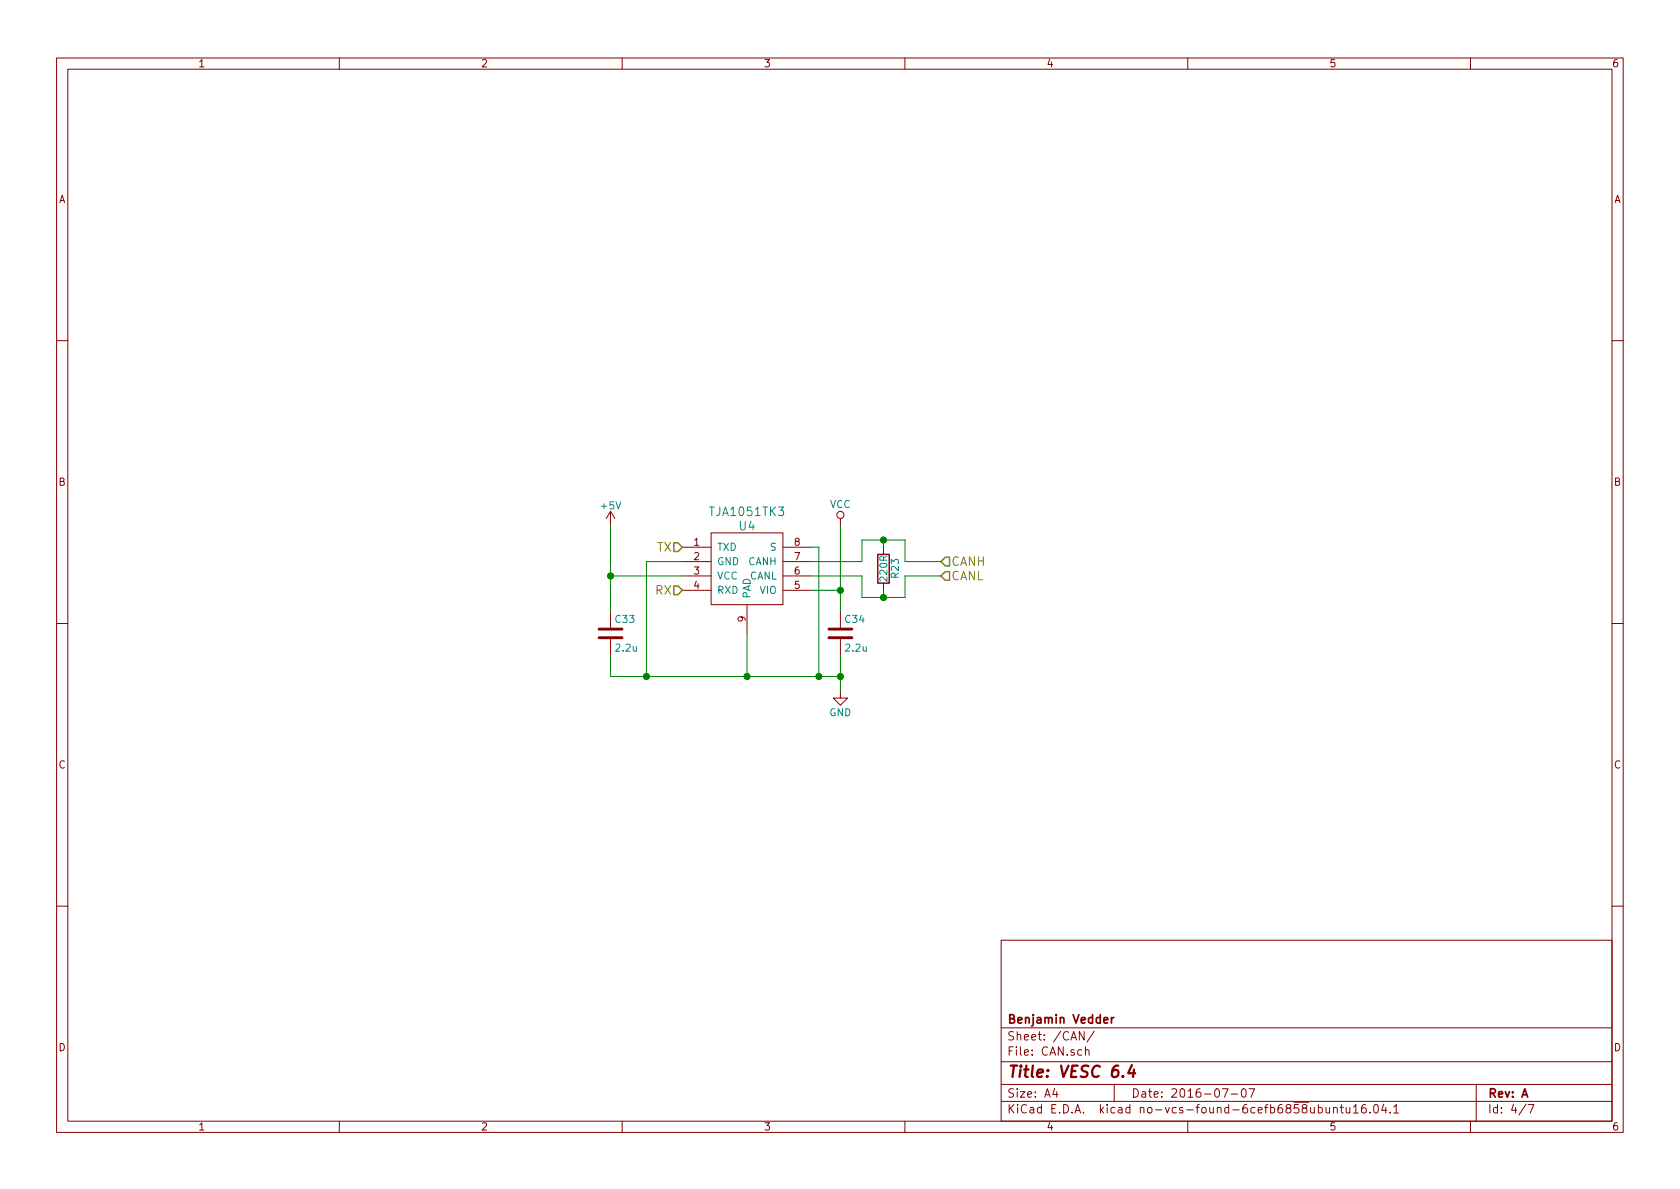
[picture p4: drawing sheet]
<svg xmlns="http://www.w3.org/2000/svg" width="297mm" height="210mm" viewBox="0 0 297 210" stroke-linecap="round" stroke-linejoin="round" font-family="sans-serif">
<g fill="none" stroke="#840000" stroke-width=".18">
<path d="M10 10.3h277v189.9h-277zM12 12.2h273v186.1h-273zM60 10.3v1.9M110 10.3v1.9M160 10.3v1.9M210 10.3v1.9M260 10.3v1.9M10 60.2h2M285 60.2h2M107.9 90.4v2.6M107.9 90.4l-.7 1.3M107.9 90.4l.8 1.3"/>
<path d="M120.6 96.8h5.1M120.6 99.3h5.1M125.7 94.2h12.7v12.7h-12.7zM138.4 96.8h5.1M138.4 99.3h5.1M148.6 91.7v1.3M156.2 96.8v1.2M10 110.3h2M107.9 108.2v2.8M107.9 113v2.8M120.6 101.8h5.1M120.6 104.4h5.1"/>
<path d="M132.1 106.9v5.1M138.4 101.8h5.1M138.4 104.4h5.1M148.6 108.2v2.8M148.6 113v2.8M156.2 103.1v1.3M285 110.3h2M148.6 122.2v1.2h1.3l-1.3 1.3-1.3-1.3h1.3M10 160.2h2M177 166.3h108v32h-108zM285 160.2h2M60 198.3v1.9"/>
<path d="M110 198.3v1.9M160 198.3v1.9M177 194.8h108M177 191.8h108M177 187.8h108M177 181.8h108M186.5 192.5l-.4 1h1M186.8 193v1M191.7 182.4v1.5l-.9-1.5v1.5M191.9 185.7h.1a.37 .37 0 0 1 .6 .1v.8M191.9 185.1v1.5M193.5 182.3l-1.3 2"/>
<path d="M197 191.8v3M210 198.3v1.9M216.1 192.5h1l-.6 1.5M217.7 193.5h1.1M219.6 192.7l.4-.2a.94 .94 0 0 1 0 1.5 .82 .82 0 0 1-.4-1.3zM220.8 192.5h1l-.6 1.5M233.1 195.9l.4-.1 .3 .3-.1 .6-.2 .1-.4-.1M233.1 195.3v1.5M234.4 195.8l.1 .9 .4 .1 .2-.1M235.1 195.8v1M235.8 196l.1-.1a.37 .37 0 0 1 .5 .1v.8M235.8 195.8v1"/>
<path d="M236.9 195.8h.6M237.2 195.3v1.3l.3 .2M238 195.8l.1 .9 .3 .1 .3-.1M238.7 195.8v1M239.3 195.8l.4-.5v1.5M239.3 196.8h.9M241.4 195.3a.62 .62 0 0 0-.7 .7l.1 .7 .2 .1 .5-.1 .1-.5-.2-.2-.4-.1-.3 .3M242.2 196.7v.1M243 195.5l.4-.2a.94 .94 0 0 1 0 1.5l-.5-.3v-.6zM244.7 195.2l-.4 1.1h.9M245 195.8v1M245.8 196.7v.1"/>
<path d="M246.4 195.8l.5-.5v1.5M246.4 196.8h.9M260 198.3v1.9M261 191.8v6.5M269.8 195.2l-1.2 2M270.2 195.3h1l-.6 1.5"/>
<circle cx="148.6" cy="91.1" r=".63"/>
</g>
<path d="M200.1 188.3l-.6 1.5h1.2M200.5 189.1l-.2 1.3" fill="none" stroke="#840000" stroke-width=".41"/>
<path d="M196.5 179.9v1M197 179.9l-.5 .3M195.2 180.4l.7-.1-.1-.3-.4-.1-.2 .2v.7h.6" fill="none" stroke="#840000" stroke-width=".3"/>
<path d="M105.9 112.8h4.1M105.9 111.2h4.1M146.6 112.8h4M146.6 111.2h4" fill="none" stroke="#840000" stroke-width=".51"/>
<path d="M119.1 96h.8l.7 .8-.7 .7h-.8zM167.1 98.5h.8v1.6h-.8l-.7-.8zM119.1 103.6h.8l.7 .8-.7 .8h-.8zM167.1 101.1h.8v1.5h-.8l-.7-.8z" fill="none" stroke="#848400" stroke-width=".25"/>
<g fill="none" stroke="#008400" stroke-width=".18">
<path d="M107.9 93v15.2M120.6 99.3h-6.3v20.3M143.5 99.3h8.9v-3.8h7.6v3.8h6.4M143.5 96.8h1.3v22.8M148.6 93v15.2M156.2 95.5v1.3M107.9 101.8h12.7M107.9 115.8v3.8h40.7M132.1 112v7.6M143.5 104.4h5.1M143.5 101.8h8.9v3.9h7.6v-3.9h6.4M148.6 115.8v6.4"/>
<path d="M156.2 104.4v1.3"/>
</g>
<path d="M155.2 98h2v5.1h-2z" fill="none" stroke="#840000" stroke-width=".25"/>
<g fill="#008400" stroke="#008400" stroke-width=".25">
<circle cx="156.2" cy="95.5" r=".51"/>
<circle cx="156.2" cy="105.7" r=".51"/>
<circle cx="114.3" cy="119.6" r=".51"/>
<circle cx="108" cy="101.8" r=".51"/>
<circle cx="148.6" cy="119.6" r=".51"/>
<circle cx="148.6" cy="104.4" r=".51"/>
<circle cx="144.8" cy="119.6" r=".51"/>
<circle cx="132.1" cy="119.6" r=".51"/>
</g>
<text font-size="2.8" fill="#840000" x="178" y="190.5">Title: VESC 6.4</text>
<g font-size="2.1" fill="#008484">
<text x="125.7" y="91.3">TJA1051TK3</text>
<text x="130.7" y="93.8">U4</text>
</g>
<g font-size="2.1" fill="#848400">
<text x="116.2" y="97.5">TX</text>
<text x="168.1" y="100.1">CANH</text>
<text x="115.9" y="105.2">RX</text>
<text x="168.1" y="102.6">CANL</text>
</g>
<g font-size="2.1" fill="#840000">
<text x="178" y="184">Sheet: /CAN/</text>
<text x="178" y="181">Benjamin Vedder</text>
<text x="178" y="186.7">File: CAN.sch</text>
<text x="178" y="196.9">KiCad E.D.A. kicad no-vcs-found-6cefb6858ubuntu16.04.1</text>
<text x="178" y="194.1">Size: A4</text>
<text x="200" y="194.1">Date: 2016-07-07</text>
<text x="263" y="194.1">Rev: A</text>
<text x="263" y="196.9">Id: 4/7</text>
</g>
<g font-size="1.8" fill="#840000">
<text x="35" y="11.9">1</text>
<text x="85" y="11.9">2</text>
<text x="135" y="11.9">3</text>
<text x="185" y="11.9">4</text>
<text x="235" y="11.9">5</text>
<text x="285" y="11.9">6</text>
<text x="10.4" y="35.9">A</text>
<text x="285.4" y="35.9">A</text>
<text x="10.4" y="85.9">B</text>
<text x="285.4" y="85.9">B</text>
<text x="122.7" y="96.5">1</text>
<text x="122.7" y="99.1">2</text>
<text x="122.7" y="101.6">3</text>
<text x="140.5" y="101.6">6</text>
<text x="140.5" y="99.1">7</text>
<text x="140.5" y="96.5">8</text>
<text x="122.7" y="104.1">4</text>
<text x="140.5" y="104.1">5</text>
<text x="131.8" y="110" transform="rotate(-90 131.8 110)">9</text>
<text x="10.4" y="135.9">C</text>
<text x="285.4" y="135.9">C</text>
<text x="10.4" y="185.9">D</text>
<text x="285.4" y="185.9">D</text>
<text x="35" y="199.9">1</text>
<text x="85" y="199.9">2</text>
<text x="135" y="199.9">3</text>
<text x="185" y="199.9">4</text>
<text x="235" y="199.9">5</text>
<text x="285" y="199.9">6</text>
</g>
<g font-size="1.8" fill="#008484">
<text x="146.7" y="89.8">VCC</text>
<text x="106.3" y="90.1">+5V</text>
<text x="126.7" y="97.4">TXD</text>
<text x="126.7" y="99.9">GND</text>
<text x="132.3" y="99.9">CANH</text>
<text x="136.2" y="97.4">S</text>
<text x="126.7" y="102.5">VCC</text>
<text x="126.7" y="105">RXD</text>
<text x="132.5" y="102.5">CANL</text>
<text x="132.7" y="105.9" transform="rotate(-90 132.7 105.9)">PAD</text>
<text x="134.4" y="105">VIO</text>
<text x="156.9" y="102.7" transform="rotate(-90 156.9 102.7)">220R</text>
<text x="158.9" y="102.2" transform="rotate(-90 158.9 102.2)">R23</text>
<text x="108.9" y="110.2">C33</text>
<text x="149.5" y="110.2">C34</text>
<text x="109" y="115.2">2.2u</text>
<text x="149.6" y="115.2">2.2u</text>
<text x="146.6" y="126.7">GND</text>
</g>
</svg>
